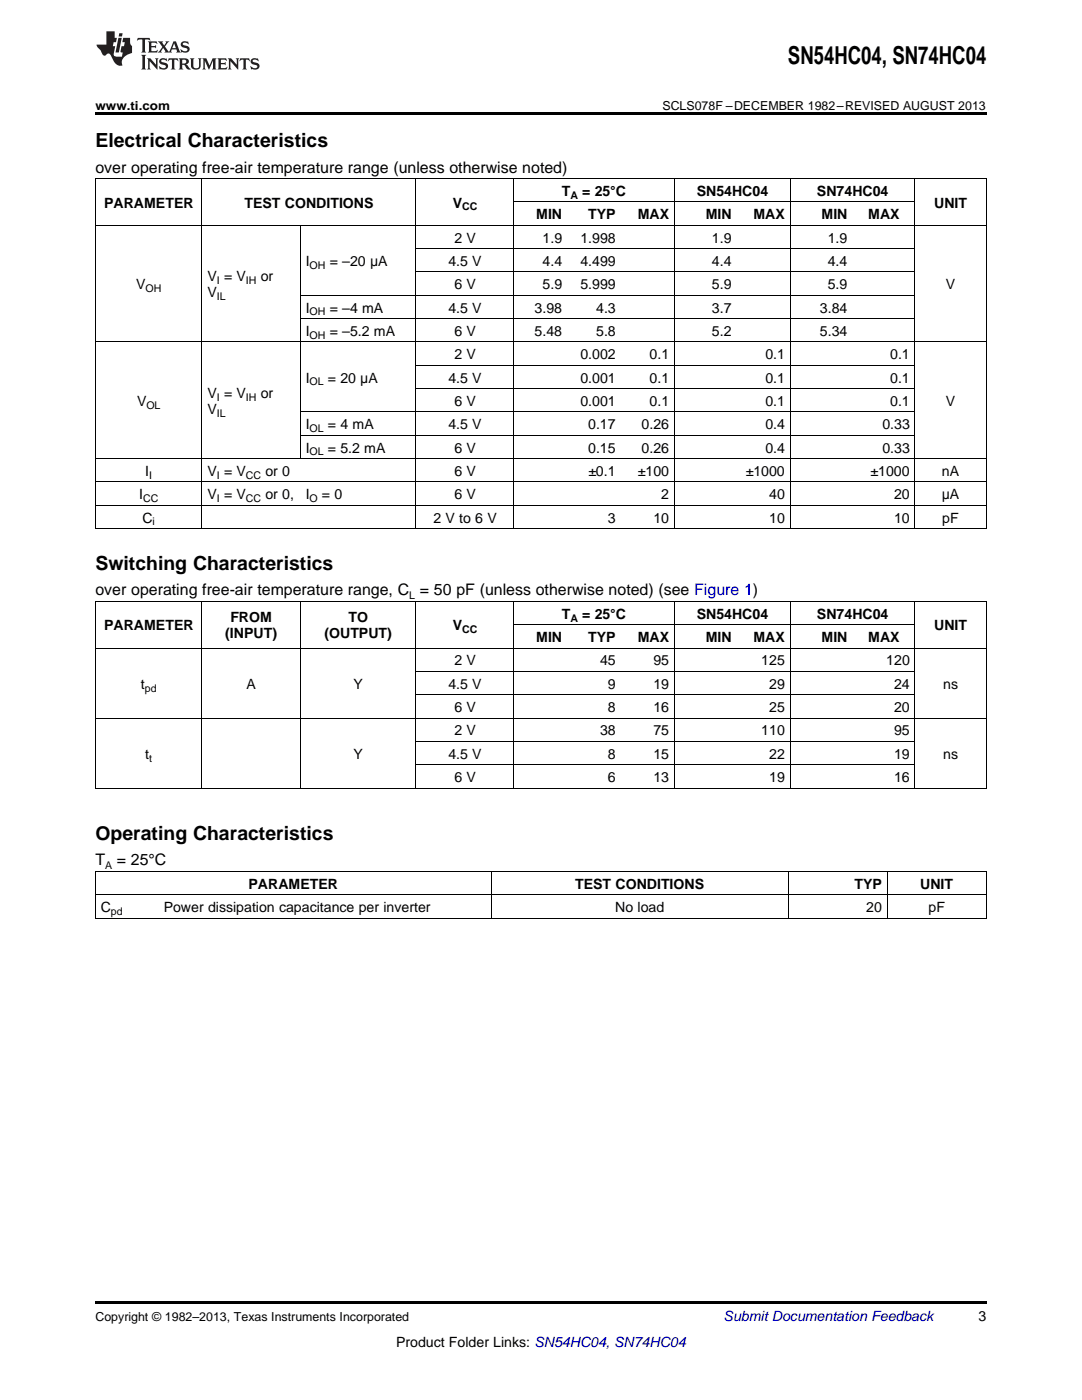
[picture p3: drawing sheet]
<svg xmlns="http://www.w3.org/2000/svg" width="216mm" height="279mm" viewBox="0 0 216 279" stroke-linecap="round" stroke-linejoin="round" font-family="sans-serif">
<path d="M19 22.5h177.8v.5h-177.8zM19 259.7h177.8v.5h-177.8z" fill="#000"/>
<g fill="none" stroke="#000" stroke-width=".2">
<path d="M19 35.6h177.8M19.1 35.7v69.9M40.3 35.7v69.9M83 35.7v69.9M102.5 35.7v69.9M134.6 35.7v69.9M157.7 35.7v69.9M182.5 35.7v69.9M196.8 35.7v69.9M19 45h177.8M59.9 45v46.6M59.9 58.9h122.7"/>
<path d="M83 54.3h99.6M83 49.6h99.6M102.6 40.3h80M19 68.2h177.8M59.9 63.6h122.7M83 77.6h99.6M83 72.9h99.6M19 96.2h177.8M19 91.5h177.8M59.9 86.9h122.7M59.9 82.2h122.7M19 105.5h177.8"/>
<path d="M19 100.8h177.8M19 129.3h177.8M19 120h177.8M19.1 120.1v37.2M40.3 120.1v37.2M59.9 120.1v37.2M83 120.1v37.2M83 138.7h99.6M83 134h99.6M102.5 120.1v37.2M102.6 124.7h80M134.6 120.1v37.2"/>
<path d="M157.7 120.1v37.2M182.5 120.1v37.2M196.8 120.1v37.2M19 157.3h177.8M19 143.3h177.8M83 152.6h99.6M83 148h99.6M19 178.6h177.8M19 173.9h177.8M19.1 174v9.3M98 174v9.3M157.3 174v9.3"/>
<path d="M177 174v9.3M196.8 174v9.3M19 183.3h177.8"/>
</g>
<g fill="#231f20">
<path d="M27.5 7.6l-.1 .5 .4-.2h.6v.1v2.1l-.2 .4h1l-.3-.4v-2.1l.1-.1h.5l.5 .2-.2-.5zM29.5 8.3l.2 .3v1.5l-.2 .4h1.8l.2-.6a1.04 1.04 0 0 1-1.3 .2v-.7h.6l.3 .2v-.6l-.3 .2h-.6v-.6l.8-.1 .4 .3-.2-.5zM31.5 8.3l.9 1.1-.9 1.1h.8l-.2-.2 .5-.7 .4 .7-.2 .2h1.5l-.1-.2 .1-.4h.9l.1 .4-.2 .2h1l-.3-.3-.7-1.9h-.5l-.9 2-.8-1 .9-1h-.8l.1 .3-.3 .5-.4-.6 .2-.2zM34.7 8.6l.4 1h-.7zM36.3 8.4a.63 .63 0 0 0-.2 .7 .63 .63 0 0 0 .6 .4l.6 .2 .1 .2a.75 .75 0 0 1-.7 .4 .75 .75 0 0 1-.6-.5l.1 .7 .1-.1a1.11 1.11 0 0 0 1.5-.6 1.13 1.13 0 0 0-1.2-.8l-.1-.4a1.04 1.04 0 0 1 1.2 .2l-.2-.5-.1 .1-.5-.2zM28.2 10.9l.2 .4v2.2l-.2 .4h1l-.3-.4v-2.2l.3-.4zM29.3 11.6l.3 .4v1.5l-.3 .4h.8l-.2-.4v-1.3l1.5 1.7v-1.9l.2-.4h-.7l.2 .4v.9l-1.1-1.3zM32 11.8a.62 .62 0 0 0-.2 .7 .62 .62 0 0 0 .6 .4l.6 .1 .1 .3a.76 .76 0 0 1-.7 .3 .76 .76 0 0 1-.6-.4l.1 .7 .1-.1a1.11 1.11 0 0 0 1.5-.6 1.13 1.13 0 0 0-1.2-.8l-.1-.4a1.04 1.04 0 0 1 1.2 .2l-.2-.6-.1 .1-.5-.1zM33.7 11.6l-.2 .6a.61 .61 0 0 1 .8-.3v1.6l-.2 .4h.9l-.2-.4v-1.6a.63 .63 0 0 1 .8 .3l-.2-.6zM35.6 11.6l.3 .4v1.5l-.3 .4h1l-.2-.2v-.8l.5 .2a.76 .76 0 0 0 1.2 .7l-1-1a.58 .58 0 0 0 .6-.5 .58 .58 0 0 0-.5-.6zM36.4 11.9h.1a.45 .45 0 0 1 .5 .1 .45 .45 0 0 1 .1 .5l-.7 .2zM37.9 11.6l.2 .2a2.17 2.17 0 0 0 .3 1.9 .99 .99 0 0 0 1.6-.6v-1.1l.2-.4h-.7l.2 .2a1.92 1.92 0 0 1-.2 1.8 .6 .6 0 0 1-.9-.5v-1.1l.2-.4zM40.4 11.6l.2 .4v1.5l-.2 .4h.7l-.2-.4v-1.4l.8 1.8 .8-1.8v1.4l-.2 .4h.9l-.2-.4v-1.5l.2-.4h-.8l-.6 1.5-.6-1.5zM43.4 11.6l.2 .4v1.5l-.2 .4h1.8l.2-.6a1.04 1.04 0 0 1-1.3 .1v-.6h.5l.4 .2v-.6l-.4 .2h-.5v-.7h.8l.3 .3-.1-.6zM45.5 11.6l.2 .4v1.5l-.2 .4h.7l-.2-.4v-1.3l1.5 1.7v-1.9l.2-.4h-.7l.2 .4v.9l-1.1-1.3zM47.9 11.6l-.1 .6a.61 .61 0 0 1 .8-.3v1.6l-.3 .4h1l-.3-.4 .1-1.6a.63 .63 0 0 1 .7 .3l-.1-.6zM50.2 11.8a.62 .62 0 0 0-.2 .7 .62 .62 0 0 0 .6 .4l.6 .1 .2 .3a.76 .76 0 0 1-.8 .3 .76 .76 0 0 1-.6-.4l.1 .7 .2-.1a1.11 1.11 0 0 0 1.5-.6 1.13 1.13 0 0 0-1.3-.8l-.1-.4a1.04 1.04 0 0 1 1.2 .2l-.1-.6-.2 .1-.5-.1z"/>
<path d="M21.2 6.3v2.6h-1.9l.1 .4 .7 .9a.91 .91 0 0 0 1 .8 .56 .56 0 0 1 .5-.3 .56 .56 0 0 1 .5 .3l.4 .8a1.53 1.53 0 0 0 1.9 1.2 1.54 1.54 0 0 1 1-2.1l.9-.3v-1.4a1.52 1.52 0 0 1-.3-1.6h-1.4l-.2 .8h.5l-.2 .8h-.4l-.2 1v.2l.4 .1-.2 .8a1.93 1.93 0 0 1-1.6-.3l.3-1.8h-.5l.2-.8h.4l.2-.8h-.4v-1.3zM23.6 7.6l-.6 2.9h.7l.6-2.9zM23.8 6.6l-.1 .7h.6l.2-.7z"/>
</g>
<text font-size="4.9" x="157.2" y="12.8">SN54HC04, SN74HC04</text>
<g font-size="3.9">
<text x="19" y="29.3">Electrical Characteristics</text>
<text x="19" y="113.7">Switching Characteristics</text>
<text x="19" y="167.6">Operating Characteristics</text>
</g>
<g font-size="3.2">
<text x="19" y="34.4">over operating free-air temperature range (unless otherwise noted)</text>
<text x="19" y="118.8">over operating free-air temperature range, C = 50 pF (unless otherwise noted) (see Figure 1)</text>
<text x="19" y="172.7">T</text>
<text x="23.3" y="172.7">= 25°C</text>
</g>
<g font-size="2.8">
<text x="20.8" y="41.4">PARAMETER</text>
<text x="48.8" y="41.4">TEST CONDITIONS</text>
<text x="90.3" y="41.4">V</text>
<text x="112.1" y="39.1">T</text>
<text x="116.2" y="39.1">= 25°C</text>
<text x="139" y="39.1">SN54HC04</text>
<text x="163" y="39.1">SN74HC04</text>
<text x="186.4" y="41.4">UNIT</text>
<text x="107" y="43.7">MIN</text>
<text x="117.4" y="43.7">TYP</text>
<text x="127.2" y="43.7">MAX</text>
<text x="140.8" y="43.7">MIN</text>
<text x="150.4" y="43.7">MAX</text>
<text x="163.9" y="43.7">MIN</text>
<text x="173.2" y="43.7">MAX</text>
<text x="61" y="53.1">I</text>
<text x="65.8" y="53.1">= –20 μA</text>
<text x="89.5" y="53.1">4.5 V</text>
<text x="90.7" y="48.4">2 V</text>
<text x="108.3" y="48.4">1.9</text>
<text x="108.3" y="53.1">4.4</text>
<text x="115.8" y="48.4">1.998</text>
<text x="115.8" y="53.1">4.499</text>
<text x="142.1" y="48.4">1.9</text>
<text x="142.1" y="53.1">4.4</text>
<text x="165.2" y="48.4">1.9</text>
<text x="165.2" y="53.1">4.4</text>
<text x="27.2" y="57.7">V</text>
<text x="41.4" y="56.1">V = V</text>
<text x="41.4" y="59.3">V</text>
<text x="52" y="56.1">or</text>
<text x="90.7" y="57.7">6 V</text>
<text x="108.3" y="57.7">5.9</text>
<text x="115.8" y="57.7">5.999</text>
<text x="142.1" y="57.7">5.9</text>
<text x="165.2" y="57.7">5.9</text>
<text x="188.7" y="57.7">V</text>
<text x="61" y="62.4">I</text>
<text x="65.8" y="62.4">= –4 mA</text>
<text x="89.5" y="62.4">4.5 V</text>
<text x="106.7" y="62.4">3.98</text>
<text x="119" y="62.4">4.3</text>
<text x="142.1" y="62.4">3.7</text>
<text x="163.6" y="62.4">3.84</text>
<text x="61" y="67">I</text>
<text x="65.8" y="67">= –5.2 mA</text>
<text x="90.7" y="67">6 V</text>
<text x="90.7" y="71.7">2 V</text>
<text x="106.7" y="67">5.48</text>
<text x="115.8" y="71.7">0.002</text>
<text x="119" y="67">5.8</text>
<text x="129.6" y="71.7">0.1</text>
<text x="142.1" y="67">5.2</text>
<text x="152.7" y="71.7">0.1</text>
<text x="163.6" y="67">5.34</text>
<text x="177.6" y="71.7">0.1</text>
<text x="61" y="76.3">I</text>
<text x="65.4" y="76.3">= 20 μA</text>
<text x="89.5" y="76.3">4.5 V</text>
<text x="115.8" y="76.3">0.001</text>
<text x="129.6" y="76.3">0.1</text>
<text x="152.7" y="76.3">0.1</text>
<text x="177.6" y="76.3">0.1</text>
<text x="27.3" y="81">V</text>
<text x="41.4" y="79.4">V = V</text>
<text x="41.4" y="82.6">V</text>
<text x="52" y="79.4">or</text>
<text x="90.7" y="81">6 V</text>
<text x="115.8" y="81">0.001</text>
<text x="129.6" y="81">0.1</text>
<text x="152.7" y="81">0.1</text>
<text x="177.6" y="81">0.1</text>
<text x="188.7" y="81">V</text>
<text x="61" y="85.7">I</text>
<text x="65.4" y="85.7">= 4 mA</text>
<text x="89.5" y="85.7">4.5 V</text>
<text x="117.4" y="85.7">0.17</text>
<text x="128" y="85.7">0.26</text>
<text x="152.7" y="85.7">0.4</text>
<text x="176.1" y="85.7">0.33</text>
<text x="29" y="95">I</text>
<text x="41.4" y="95">V = V</text>
<text x="53" y="95">or 0</text>
<text x="61" y="90.3">I</text>
<text x="65.4" y="90.3">= 5.2 mA</text>
<text x="90.7" y="90.3">6 V</text>
<text x="90.7" y="95">6 V</text>
<text x="117.4" y="90.3">0.15</text>
<text x="117.4" y="95">±0.1</text>
<text x="127.3" y="95">±100</text>
<text x="128" y="90.3">0.26</text>
<text x="148.8" y="95">±1000</text>
<text x="152.7" y="90.3">0.4</text>
<text x="173.7" y="95">±1000</text>
<text x="176.1" y="90.3">0.33</text>
<text x="188" y="95">nA</text>
<text x="27.8" y="99.6">I</text>
<text x="41.4" y="99.6">V = V</text>
<text x="53" y="99.6">or 0,</text>
<text x="61" y="99.6">I</text>
<text x="64.2" y="99.6">= 0</text>
<text x="90.7" y="99.6">6 V</text>
<text x="131.9" y="99.6">2</text>
<text x="153.5" y="99.6">40</text>
<text x="178.4" y="99.6">20</text>
<text x="187.9" y="99.6">μA</text>
<text x="28.4" y="104.3">C</text>
<text x="86.5" y="104.3">2 V to 6 V</text>
<text x="121.3" y="104.3">3</text>
<text x="130.4" y="104.3">10</text>
<text x="153.5" y="104.3">10</text>
<text x="178.4" y="104.3">10</text>
<text x="188" y="104.3">pF</text>
<text x="20.8" y="125.8">PARAMETER</text>
<text x="46" y="124.2">FROM</text>
<text x="69.5" y="124.2">TO</text>
<text x="90.3" y="125.8">V</text>
<text x="112.1" y="123.5">T</text>
<text x="116.2" y="123.5">= 25°C</text>
<text x="139" y="123.5">SN54HC04</text>
<text x="163" y="123.5">SN74HC04</text>
<text x="186.4" y="125.8">UNIT</text>
<text x="44.9" y="127.4">(INPUT)</text>
<text x="64.7" y="127.4">(OUTPUT)</text>
<text x="107" y="128.1">MIN</text>
<text x="117.4" y="128.1">TYP</text>
<text x="127.2" y="128.1">MAX</text>
<text x="140.8" y="128.1">MIN</text>
<text x="150.4" y="128.1">MAX</text>
<text x="163.9" y="128.1">MIN</text>
<text x="173.2" y="128.1">MAX</text>
<text x="28.1" y="137.4">t</text>
<text x="49.2" y="137.4">A</text>
<text x="70.5" y="137.4">Y</text>
<text x="89.5" y="137.4">4.5 V</text>
<text x="90.7" y="132.8">2 V</text>
<text x="119.7" y="132.8">45</text>
<text x="121.3" y="137.4">9</text>
<text x="130.4" y="132.8">95</text>
<text x="130.4" y="137.4">19</text>
<text x="151.9" y="132.8">125</text>
<text x="153.5" y="137.4">29</text>
<text x="176.8" y="132.8">120</text>
<text x="178.4" y="137.4">24</text>
<text x="188.2" y="137.4">ns</text>
<text x="90.7" y="142.1">6 V</text>
<text x="121.3" y="142.1">8</text>
<text x="130.4" y="142.1">16</text>
<text x="153.5" y="142.1">25</text>
<text x="178.4" y="142.1">20</text>
<text x="90.7" y="146.8">2 V</text>
<text x="119.7" y="146.8">38</text>
<text x="130.4" y="146.8">75</text>
<text x="151.9" y="146.8">110</text>
<text x="178.4" y="146.8">95</text>
<text x="29" y="151.4">t</text>
<text x="70.5" y="151.4">Y</text>
<text x="89.5" y="151.4">4.5 V</text>
<text x="121.3" y="151.4">8</text>
<text x="130.4" y="151.4">15</text>
<text x="153.5" y="151.4">22</text>
<text x="178.4" y="151.4">19</text>
<text x="188.2" y="151.4">ns</text>
<text x="90.7" y="156.1">6 V</text>
<text x="121.3" y="156.1">6</text>
<text x="130.4" y="156.1">13</text>
<text x="153.5" y="156.1">19</text>
<text x="178.4" y="156.1">16</text>
<text x="49.6" y="177.4">PARAMETER</text>
<text x="114.8" y="177.4">TEST CONDITIONS</text>
<text x="170.5" y="177.4">TYP</text>
<text x="183.6" y="177.4">UNIT</text>
<text x="20.1" y="182">C</text>
<text x="32.7" y="182">Power dissipation capacitance per inverter</text>
<text x="122.8" y="182">No load</text>
<text x="172.9" y="182">20</text>
<text x="185.3" y="182">pF</text>
<text x="195.3" y="263.6">3</text>
<text x="79" y="268.9">Product Folder Links: SN54HC04, SN74HC04</text>
</g>
<text font-size="2.8" fill="#0000c8" x="144.4" y="263.6">Submit Documentation Feedback</text>
<g font-size="2.5">
<text x="19" y="21.9">www.ti.com</text>
<text x="132.2" y="21.9">SCLS078F –DECEMBER 1982–REVISED AUGUST 2013</text>
<text x="19" y="263.6">Copyright © 1982–2013, Texas Instruments Incorporated</text>
</g>
<g font-size="2.1">
<text x="92.2" y="42">CC</text>
<text x="113.8" y="39.7">A</text>
<text x="61.8" y="53.6">OH</text>
<text x="29" y="58.3">OH</text>
<text x="43.3" y="56.7">I</text>
<text x="43.3" y="59.9">IL</text>
<text x="49.1" y="56.7">IH</text>
<text x="61.8" y="62.9">OH</text>
<text x="61.8" y="67.6">OH</text>
<text x="61.8" y="76.9">OL</text>
<text x="29.2" y="81.6">OL</text>
<text x="43.3" y="80">I</text>
<text x="43.3" y="83.1">IL</text>
<text x="49.1" y="80">IH</text>
<text x="61.8" y="86.2">OL</text>
<text x="29.8" y="95.5">I</text>
<text x="43.3" y="95.5">I</text>
<text x="49.1" y="95.5">CC</text>
<text x="61.8" y="90.9">OL</text>
<text x="28.5" y="100.2">CC</text>
<text x="43.3" y="100.2">I</text>
<text x="49.1" y="100.2">CC</text>
<text x="61.8" y="100.2">O</text>
<text x="30.4" y="104.8">i</text>
<text x="81.7" y="119.5">L</text>
<text x="113.8" y="124">A</text>
<text x="92.2" y="126.4">CC</text>
<text x="28.9" y="138">pd</text>
<text x="29.8" y="152">t</text>
<text x="21" y="173.4">A</text>
<text x="22.1" y="182.6">pd</text>
</g>
</svg>
